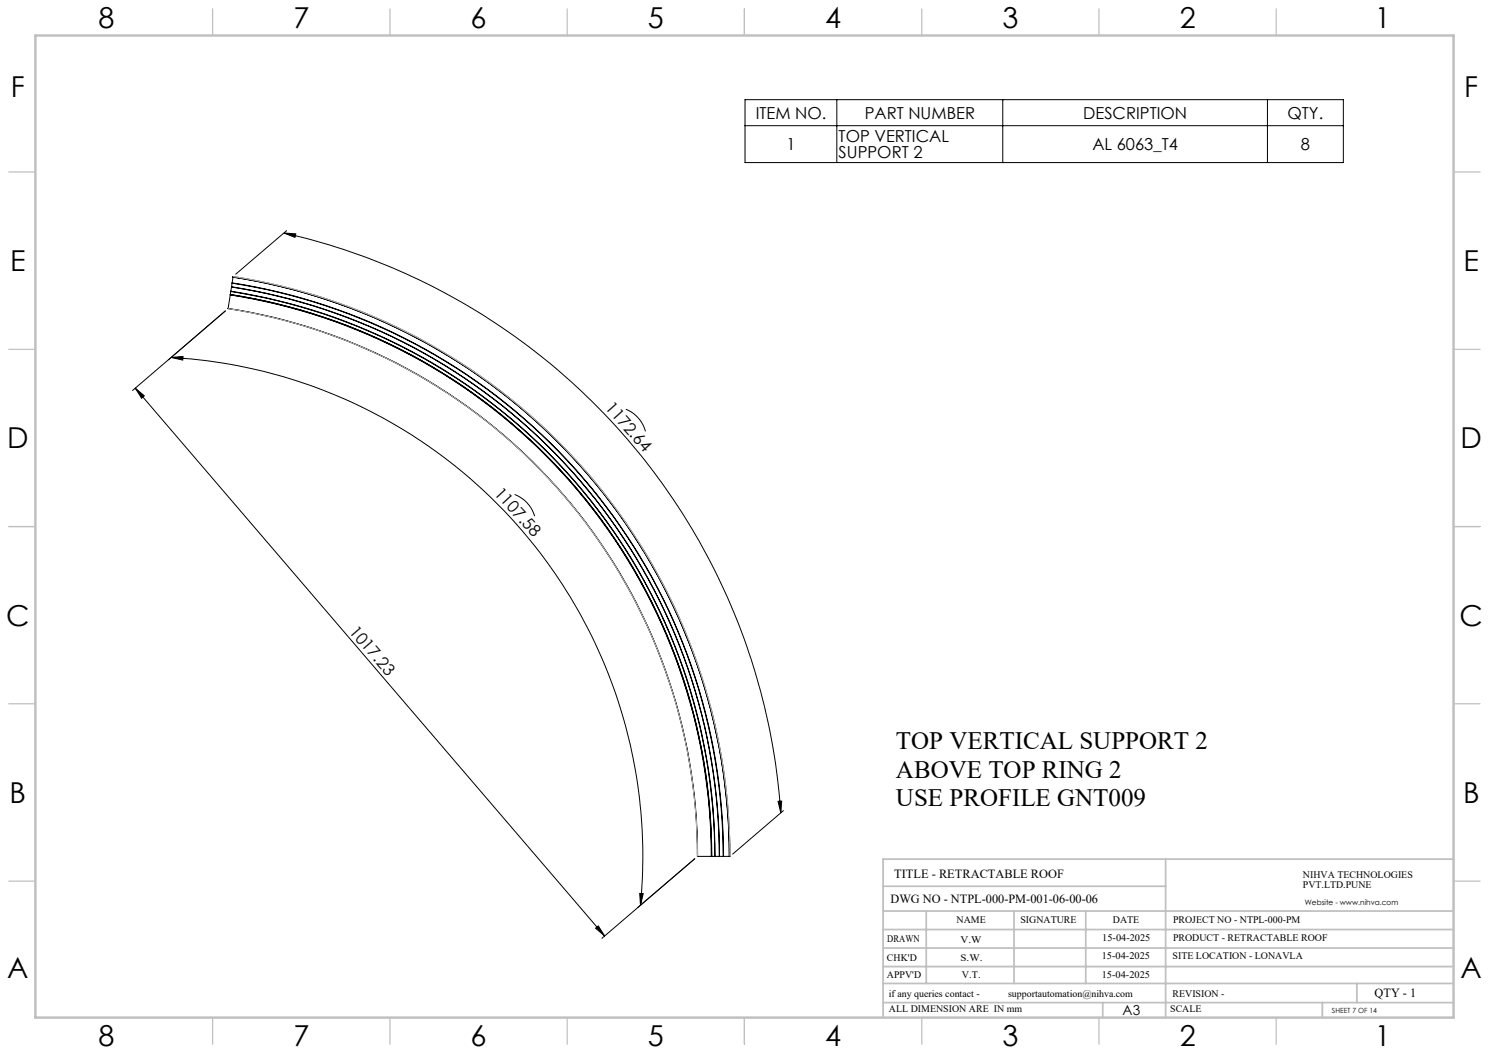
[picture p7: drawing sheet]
<svg xmlns="http://www.w3.org/2000/svg" width="420mm" height="297mm" viewBox="0 0 420 297" stroke-linecap="round" stroke-linejoin="round" font-family="sans-serif">
<g fill="none" stroke="#000" stroke-width=".28">
<path d="M210.1 28.1h168.8v17.8h-168.8zM210.1 35.5h168.8M236 28.1v17.8M282.9 28.1v17.8M357.5 28.1v17.8M65.5 79.8v.1M65.5 79.8a163.7 163.7 0 0 1 138.6 161.7M65.5 79.9a163.6 163.6 0 0 1 138.5 161.6M65.5 79.9l-.2 1M65.7 78.1a165.4 165.4 0 0 1 140 163.4 165.4 165.4 0 0 0-140-163.3M65.7 78.1v.1M65.7 78.1l.1-.1a165.5 165.5 0 0 1 140.1 163.5h-1.8"/>
<path d="M65.7 78.2l-.2 1.6M80.1 65.7l3.3 .3-.2 1zM80.1 65.7a180.2 180.2 0 0 1 140.1 163.6M80.9 65l-14.4 12.3M63.6 87.7l-26.2 22.4M64.3 87a156.5 156.5 0 0 1 132.5 154.5M64.3 87a156.6 156.6 0 0 1 132.5 154.5M64.9 83.1a160.3 160.3 0 0 1 135.8 158.4M64.9 83.2a160.2 160.2 0 0 1 135.7 158.3M64.9 83.1v.1M64.9 83.2l-.6 3.8M65 83a160.3 160.3 0 0 1 135.8 158.5"/>
<path d="M65 83l-.1 .1M65.1 82.2a161.2 161.2 0 0 1 136.5 159.3M65.1 82.2l-.1 .8M65.1 82.1a161.3 161.3 0 0 1 136.6 159.4M65.1 82.1v.1M65.3 80.9a162.6 162.6 0 0 1 137.7 160.6M65.3 81a162.5 162.5 0 0 1 137.6 160.5M65.3 80.9v.1M65.3 81l-.2 1.1M38.2 109.5l2.5 2.2-.8 .6zM38.2 109.5l132.3 154.5M48.3 100.8l3.3-.3-.1 1.1z"/>
<path d="M48.3 100.8a141 141 0 0 1 132.4 154.5M176.5 115.4a9.4 9.4 0 0 1 5.6 6.3M145.2 139.4a9.4 9.4 0 0 1 5.6 6.2M219.5 226h1l-.3 3.3zM221 228.6l-14.3 12.3M179.9 256l16.1-13.8-26.2 22.5M180.4 252l1 .1-.7 3.2zM196.8 241.5h3.8M200.6 241.5h.1M200.7 241.5h.9M201.6 241.5h.1M201.7 241.5h1.2"/>
<path d="M202.9 241.5h.1M203 241.5h1M204 241.5h.1M168 261.8l.8-.6 1.7 2.8z"/>
</g>
<path d="M65.8 78a165.5 165.5 0 0 1 140.1 163.5M64.3 87.1a156.3 156.3 0 0 1 132.4 154.4" fill="none" stroke="#c0c0c0" stroke-width=".28"/>
<g fill="none" stroke="#c0c0c0" stroke-width=".35">
<path d="M60 2.5v7.5M110 2.5v7.5M160 2.5v7.5M210 2.5v7.5M260 2.5v7.5M310 2.5v7.5M360 2.5v7.5M2.5 48.5h7.5M410 48.5h7.5M2.5 98.5h7.5M410 98.5h7.5M2.5 148.5h7.5"/>
<path d="M410 148.5h7.5M2.5 198.5h7.5M410 198.5h7.5M2.5 248.5h7.5M410 248.5h7.5M60 287v7.5M110 287v7.5M160 287v7.5M210 287v7.5M260 287v7.5M310 287v7.5M360 287v7.5"/>
</g>
<g fill="none" stroke="#c0c0c0" stroke-width=".5">
<path d="M249.1 257h160.9M249.1 250h79.7M261.3 257v20.4M286 257v20.4M306.2 257v20.4M328.8 242.3v44.7M410 242.3h-160.9v44.7M249.1 272.6h160.9M249.1 267.4h160.9M249.1 262.2h160.9M249.1 277.4h160.9M382.7 277.4v5.4"/>
<path d="M249.1 282.8h160.9M311 282.8v4.2M373 282.8v4.2"/>
</g>
<path d="M10 10h400v277h-400z" fill="none" stroke="#c0c0c0" stroke-width=".7"/>
<g fill="#000">
<path d="M219.5 226h1l-.3 3.3zM80.1 65.7l3.3 .3-.2 1z"/>
<path d="M180.4 252l1 .1-.7 3.2zM48.3 100.8l3.3-.3-.1 1.1z"/>
<path d="M168 261.8l.8-.6 1.7 2.8zM38.2 109.5l2.5 2.2-.8 .6z"/>
</g>
<g font-size="8.1">
<text x="27.8" y="8">8</text>
<text x="82.8" y="8">7</text>
<text x="132.8" y="8">6</text>
<text x="182.8" y="8">5</text>
<text x="232.8" y="8">4</text>
<text x="282.8" y="8">3</text>
<text x="332.8" y="8">2</text>
<text x="387.8" y="8">1</text>
<text x="3" y="27.2">F</text>
<text x="413" y="27.2">F</text>
<text x="2.8" y="76.5">E</text>
<text x="412.8" y="76.5">E</text>
<text x="2" y="126.5">D</text>
<text x="412" y="126.5">D</text>
<text x="1.7" y="176.5">C</text>
<text x="411.7" y="176.5">C</text>
<text x="2.7" y="226.5">B</text>
<text x="412.7" y="226.5">B</text>
<text x="2" y="275.7">A</text>
<text x="412" y="275.7">A</text>
<text x="27.8" y="295">8</text>
<text x="82.8" y="295">7</text>
<text x="132.8" y="295">6</text>
<text x="182.8" y="295">5</text>
<text x="232.8" y="295">4</text>
<text x="282.8" y="295">3</text>
<text x="332.8" y="295">2</text>
<text x="387.8" y="295">1</text>
</g>
<g font-size="7.1">
<text x="252.7" y="211.3">TOP VERTICAL SUPPORT 2</text>
<text x="252.7" y="219.3">ABOVE TOP RING 2</text>
<text x="252.7" y="227.4">USE PROFILE GNT009</text>
</g>
<g font-size="4.7">
<text x="213.2" y="33.5">ITEM NO.</text>
<text x="243.9" y="33.5">PART NUMBER</text>
<text x="305.5" y="33.5">DESCRIPTION</text>
<text x="363.2" y="33.5">QTY.</text>
<text x="236.6" y="40.1">TOP VERTICAL</text>
<text x="221.8" y="42.3">1</text>
<text x="236.6" y="44.6">SUPPORT 2</text>
<text x="308.1" y="42.3">AL 6063_T4</text>
<text x="366.9" y="42.3">8</text>
<text x="170.5" y="115.1" transform="rotate(48 170.5 115.1)">1172.64</text>
<text x="139.2" y="139.2" transform="rotate(47 139.2 139.2)">1107.58</text>
<text x="98.3" y="178.1" transform="rotate(49 98.3 178.1)">1017.23</text>
</g>
<text font-size="3.9" x="316.7" y="286.4">A3</text>
<g font-size="3.5">
<text x="252.2" y="247.6">TITLE - RETRACTABLE ROOF</text>
<text x="251.2" y="254.7">DWG NO - NTPL-000-PM-001-06-00-06</text>
<text x="387.7" y="281.1">QTY - 1</text>
</g>
<g font-size="2.8">
<text x="367.5" y="247.6">NIHVA TECHNOLOGIES</text>
<text x="367.5" y="250.5">PVT.LTD.PUNE</text>
<text x="269.8" y="260.3">NAME</text>
<text x="287.8" y="260.3">SIGNATURE</text>
<text x="313.9" y="260.4">DATE</text>
<text x="330.9" y="260.4">PROJECT NO - NTPL-000-PM</text>
<text x="250.3" y="265.6">DRAWN</text>
<text x="270.9" y="266.1">V.W</text>
<text x="310.9" y="265.5">15-04-2025</text>
<text x="330.9" y="265.5">PRODUCT - RETRACTABLE ROOF</text>
<text x="250.2" y="271.1">CHK'D</text>
<text x="250.2" y="275.8">APPV'D</text>
<text x="270.9" y="271.1">S.W.</text>
<text x="271.3" y="275.8">V.T.</text>
<text x="310.8" y="270.6">15-04-2025</text>
<text x="310.8" y="275.8">15-04-2025</text>
<text x="330.7" y="270.6">SITE LOCATION - LONAVLA</text>
<text x="250.7" y="281.1">if any queries contact -</text>
<text x="284.3" y="281.1">supportautomation@nihva.com</text>
<text x="330.7" y="281.1">REVISION -</text>
<text x="250.7" y="285.6">ALL DIMENSION ARE IN mm</text>
<text x="330.1" y="285.6">SCALE</text>
</g>
<text font-size="2.1" x="368.1" y="255.1">Website - www.nihva.com</text>
<text font-size="2" x="375.7" y="285.6">SHEET 7 OF 14</text>
</svg>
